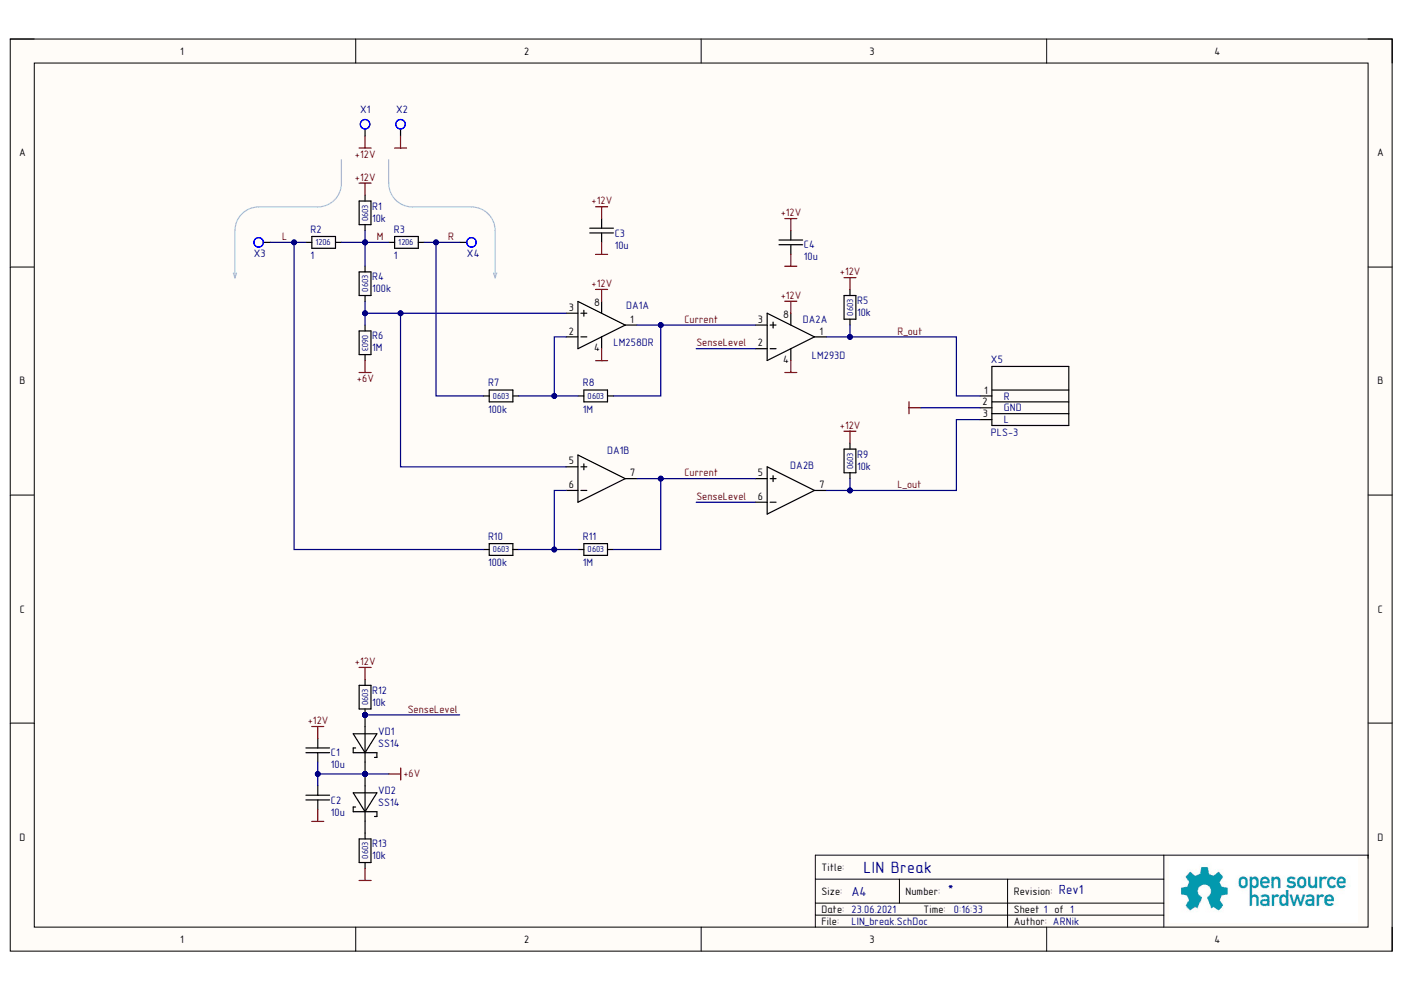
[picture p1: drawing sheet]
# Altium project LIN_break.PrjPcb
Revision: Rev1; Title: LIN Break
1 sheet, 26 parts. Net scope: global (net labels, ports and power ports of the same name join across sheets).
Board file: LIN_break.PcbDoc

## Sheet LIN_break.SchDoc: LIN Break
size A4; Author: ARNik; Revision: Rev1; SheetNumber: 1; SheetTotal: 1

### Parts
C1  10u  [C0603]
C2  10u  [C0603]
C3  10u  [C0603]
C4  10u  [C0603]
DA1  Part Number: LM258DR  [TI-SOIC8 D]  (hidden comment: LM258)  (parts A,B of 2)
DA2  Part Number: LM293D  [TI-SOIC8 D]  (hidden comment: Comparator)  (parts A,B of 2)
R1  10k  [R0603]
R2  1  [R1206]
R3  1  [R1206]
R4  100k  [R0603]
R5  10k  [R0603]
R6  1M  [R0603]
R7  100k  [R0603]
R8  1M  [R0603]
R9  10k  [R0603]
R10  100k  [R0603]
R11  1M  [R0603]
R12  10k  [R0603]
R13  10k  [R0603]
VD1  SS14  [DO-214AC(SMA)]
VD2  SS14  [DO-214AC(SMA)]
X1  1-pin_round NB  [Hole-2.4-5]  (value not drawn)  (no BOM)
X2  1-pin_round NB  [Hole-2.4-5]  (value not drawn)  (no BOM)
X3  1-pin_round NB  [Hole-2.4-5]  (value not drawn)  (no BOM)
X4  1-pin_round NB  [Hole-2.4-5]  (value not drawn)  (no BOM)
X5  PLS-3  [PLS-3]

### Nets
+6V: C1.2 C2.1 R6.2 VD1.1(C) VD2.2(A)
+12V: C1.1 C3.1 C4.1 DA1.8(VCC) DA2.8(VCC) R1.2 R5.2 R9.2 R12.2 X1.1
GND: C2.2 C3.2 C4.2 DA1.4(GND) DA2.4(GND) R13.1 X2.1 X5.2
Current: DA1.1(1OUT) DA1.7(2OUT) DA2.3(1IN+) DA2.5(2IN+) R8.2 R11.2
L: R2.1 R10.1 X3.1
L_out: DA2.7(2OUT) R9.1 X5.3
M: R1.1 R2.2 R3.1 R4.2
R: R3.2 R7.1 X4.1
R_out: DA2.1(1OUT) R5.1 X5.1
SenseLevel: DA2.2(1IN-) DA2.6(2IN-) R12.1 VD1.2(A)
NetDA1_2: DA1.2(1IN-) R7.2 R8.1
NetDA1_3: DA1.3(1IN+) DA1.5(2IN+) R4.1 R6.1
NetDA1_6: DA1.6(2IN-) R10.2 R11.1
NetR13_2: R13.2 VD2.1(C)

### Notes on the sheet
- (near X5) GND
- (near X5) L
- (near X5) R
